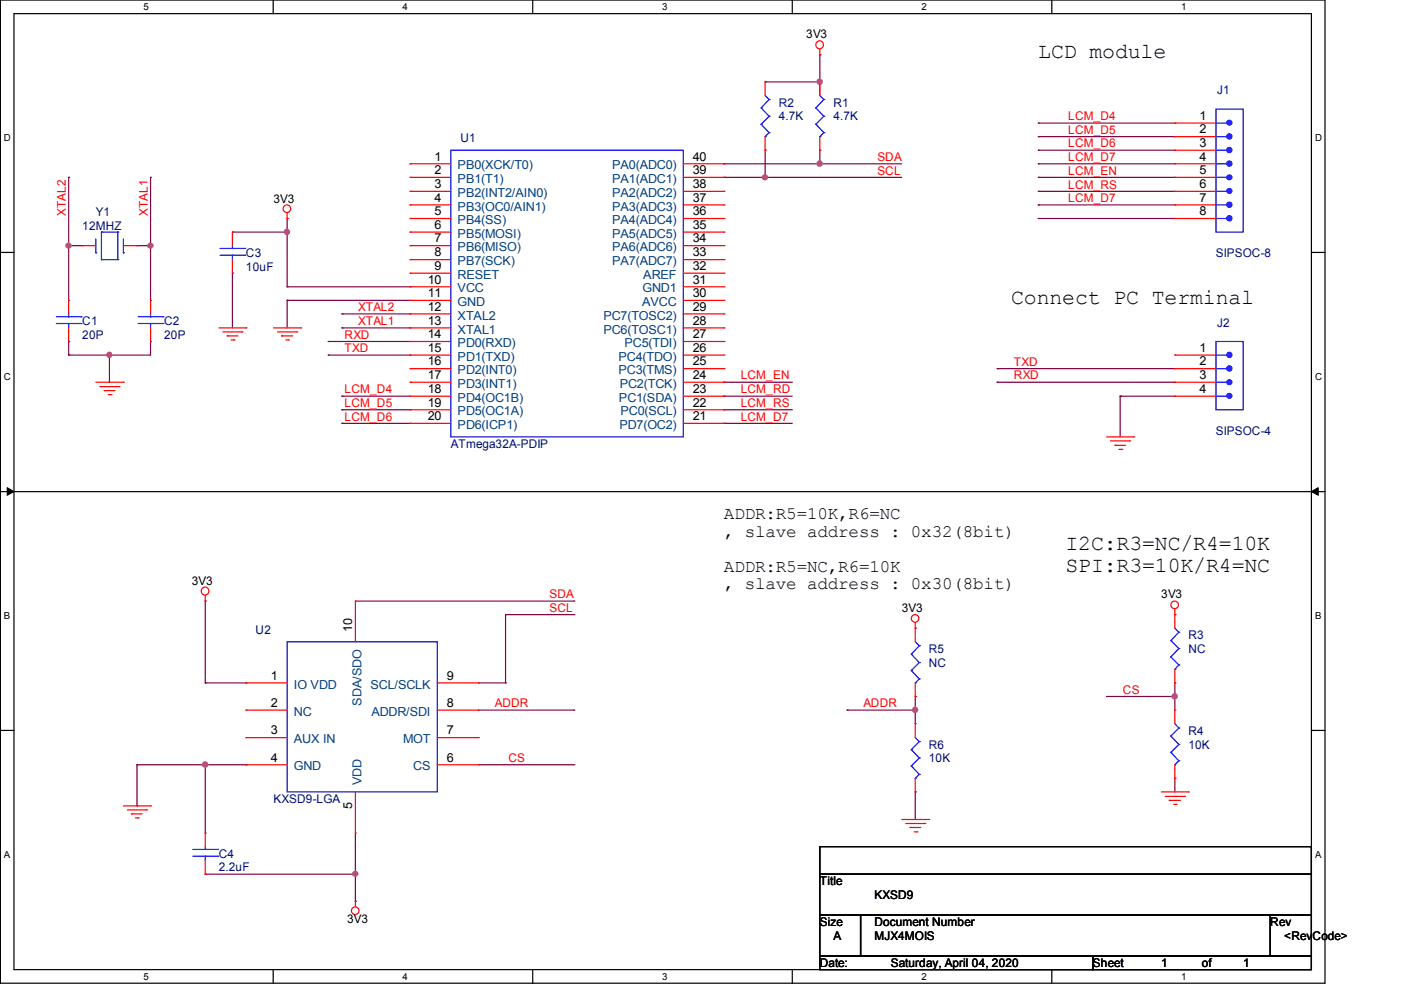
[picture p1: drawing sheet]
# OrCAD Capture schematic KXSD9.DSN
size A; title: KXSD9; note: MJX4MOIS

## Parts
C1  20P
C2  20P
C3  10uF
C4  2.2uF
J1  SIPSOC-8
J2  SIPSOC-4
R1  4.7K
R2  4.7K
R3  NC
R4  10K
R5  NC
R6  10K
U1  ATmega32A-PDIP  [1]
U2  KXSD9-LGA
Y1  12MHZ

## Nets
3V3: C3.1 C4.2 R1.1 R2.1 R3.1 R5.1 U1.10(VCC) U2.1(IO_VDD) U2.5(VDD)
GND: C1.2 C2.2 C3.2 C4.1 J2.4 R4.2 R6.2 U1.11(GND) U2.4(GND)
ADDR: R5.2 R6.1 U2.8(ADDR/SDI)
CS: R3.2 R4.1 U2.6(CS)
LCM_D4: J1.1 U1.18(PD4(OC1B))
LCM_D5: J1.2 U1.19(PD5(OC1A))
LCM_D6: J1.3 U1.20(PD6(ICP1))
LCM_D7: J1.4 J1.7 U1.21(PD7(OC2))
LCM_EN: J1.5 U1.24(PC2(TCK))
LCM_RD: U1.23(PC1(SDA))
LCM_RS: J1.6 U1.22(PC0(SCL))
RXD: J2.3 U1.14(PD0(RXD))
SCL: R2.2 U1.39(PA1(ADC1)) U2.9(SCL/SCLK)
SDA: R1.2 U1.40(PA0(ADC0)) U2.10(SDA/SDO)
TXD: J2.2 U1.15(PD1(TXD))
XTAL1: C2.1 U1.13(XTAL1) Y1.2
XTAL2: C1.1 U1.12(XTAL2) Y1.1

Not connected (* = marked no-connect by the designer): J1 8; J2 1; U1 1(PB0(XCK/T0)) 2(PB1(T1)) 3(PB2(INT2/AIN0)) 4(PB3(OC0/AIN1)) 5(PB4(SS)) 6(PB5(MOSI)) 7(PB6(MISO)) 8(PB7(SCK)) 9(RESET) 16(PD2(INT0)) 17(PD3(INT1)) 25(PC3(TMS)) 26(PC4(TDO)) 27(PC5(TDI)) 28(PC6(TOSC1)) 29(PC7(TOSC2)) 30(AVCC) 31(GND1) 32(AREF) 33(PA7(ADC7)) 34(PA6(ADC6)) 35(PA5(ADC5)) 36(PA4(ADC4)) 37(PA3(ADC3)) 38(PA2(ADC2)); U2 2(NC) 3(AUX_IN) 7(MOT)

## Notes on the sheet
- LCD module
- Connect PC Terminal
- ADDR:R5=10K,R6=NC
  , slave address : 0x32(8bit)
  ADDR:R5=NC,R6=10K
  , slave address : 0x30(8bit)
- I2C:R3=NC/R4=10K
  SPI:R3=10K/R4=NC
